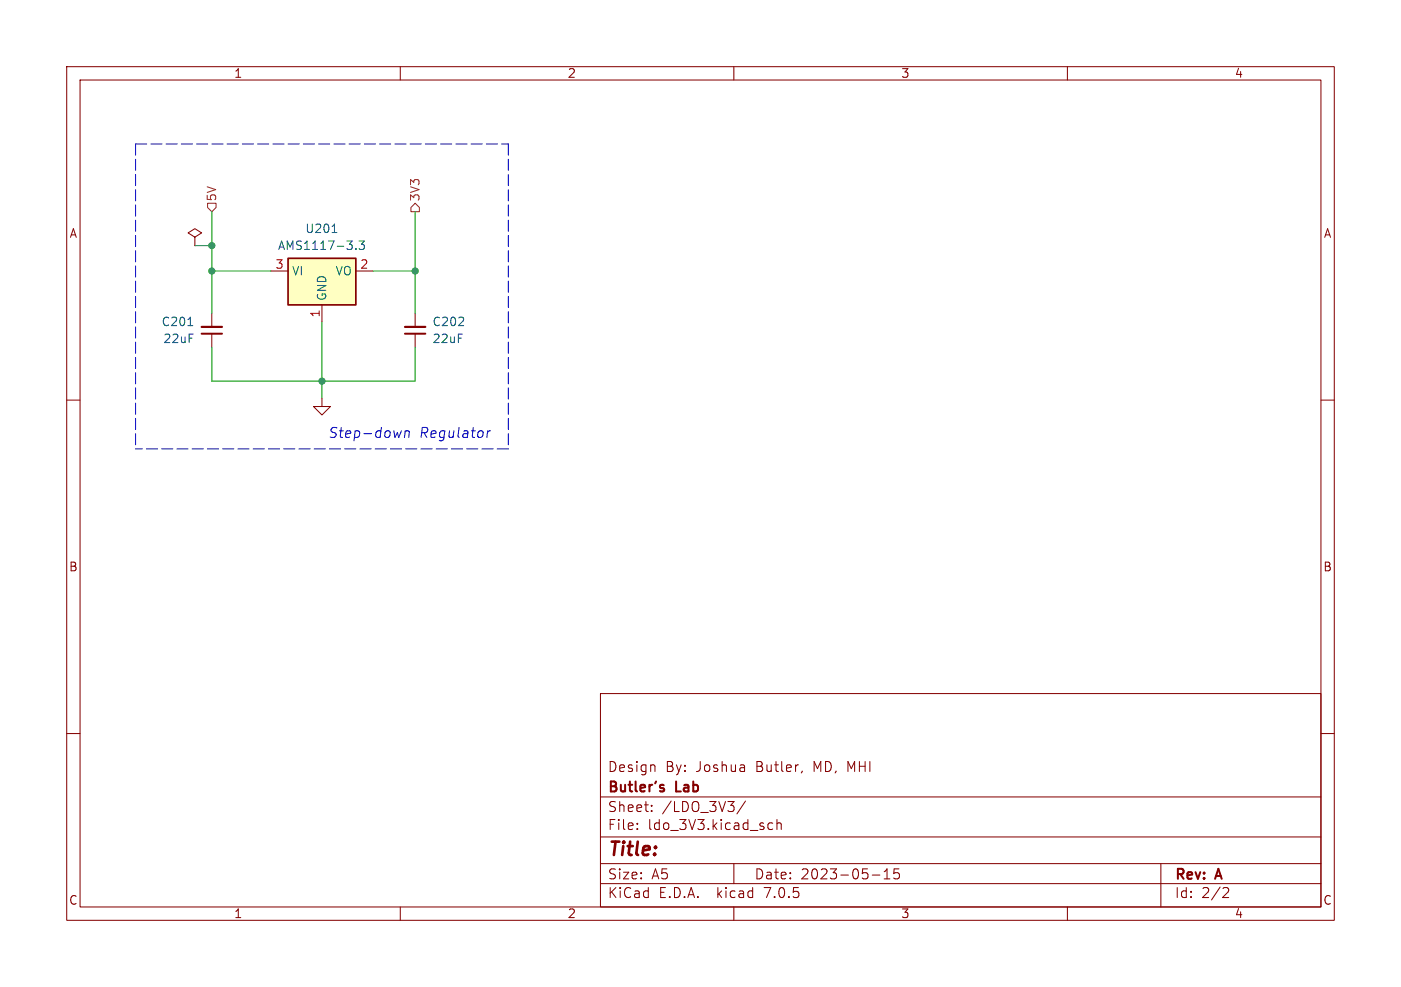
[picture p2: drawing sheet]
(kicad_sch (version 20230121) (generator eeschema)

 (paper "A5")

 (title_block
  (date "2023-05-15")
  (rev "A")
  (company "Butler's Lab")
  (comment 1 "Design By: Joshua Butler, MD, MHI"))

 (lib_symbols
  (symbol "Device:C_Small" (pin_numbers hide) (pin_names (offset 0.254) hide) (in_bom yes) (on_board yes)
   (property "Reference" "C" (at 0.254 1.778 0) (effects (font (size 1.27 1.27)) (justify left)))
   (property "Value" "C_Small" (at 0.254 -2.032 0) (effects (font (size 1.27 1.27)) (justify left)))
   (property "Footprint" "" (at 0 0 0) (effects (font (size 1.27 1.27)) hide))
   (property "Datasheet" "~" (at 0 0 0) (effects (font (size 1.27 1.27)) hide))
   (symbol "C_Small_0_1"
    (polyline (pts (xy -1.524 -0.508) (xy 1.524 -0.508)) (stroke (width 0.3302) (type default)) (fill (type none)))
    (polyline (pts (xy -1.524 0.508) (xy 1.524 0.508)) (stroke (width 0.3048) (type default)) (fill (type none))))
   (symbol "C_Small_1_1"
    (pin passive line (at 0 2.54 270) (length 2.032) (name "~" (effects (font (size 1.27 1.27)))) (number "1" (effects (font (size 1.27 1.27)))))
    (pin passive line (at 0 -2.54 90) (length 2.032) (name "~" (effects (font (size 1.27 1.27)))) (number "2" (effects (font (size 1.27 1.27)))))))
  (symbol "Regulator_Linear:AMS1117-3.3" (in_bom yes) (on_board yes)
   (property "Reference" "U" (at -3.81 3.175 0) (effects (font (size 1.27 1.27))))
   (property "Value" "AMS1117-3.3" (at 0 3.175 0) (effects (font (size 1.27 1.27)) (justify left)))
   (property "Footprint" "Package_TO_SOT_SMD:SOT-223-3_TabPin2" (at 0 5.08 0) (effects (font (size 1.27 1.27)) hide))
   (property "Datasheet" "http://www.advanced-monolithic.com/pdf/ds1117.pdf" (at 2.54 -6.35 0) (effects (font (size 1.27 1.27)) hide))
   (symbol "AMS1117-3.3_0_1"
    (rectangle (start -5.08 -5.08) (end 5.08 1.905) (stroke (width 0.254) (type default)) (fill (type background))))
   (symbol "AMS1117-3.3_1_1"
    (pin power_in line (at 0 -7.62 90) (length 2.54) (name "GND" (effects (font (size 1.27 1.27)))) (number "1" (effects (font (size 1.27 1.27)))))
    (pin power_out line (at 7.62 0 180) (length 2.54) (name "VO" (effects (font (size 1.27 1.27)))) (number "2" (effects (font (size 1.27 1.27)))))
    (pin power_in line (at -7.62 0 0) (length 2.54) (name "VI" (effects (font (size 1.27 1.27)))) (number "3" (effects (font (size 1.27 1.27)))))))
  (symbol "power:GND" (power) (pin_names (offset 0)) (in_bom yes) (on_board yes)
   (property "Reference" "#PWR" (at 0 -6.35 0) (effects (font (size 1.27 1.27)) hide))
   (property "Value" "GND" (at 0 -3.81 0) (effects (font (size 1.27 1.27))))
   (property "Footprint" "" (at 0 0 0) (effects (font (size 1.27 1.27)) hide))
   (property "Datasheet" "" (at 0 0 0) (effects (font (size 1.27 1.27)) hide))
   (symbol "GND_0_1"
    (polyline (pts (xy 0 0) (xy 0 -1.27) (xy 1.27 -1.27) (xy 0 -2.54) (xy -1.27 -1.27) (xy 0 -1.27)) (stroke (width 0) (type default)) (fill (type none))))
   (symbol "GND_1_1"
    (pin power_in line (at 0 0 270) (length 0) hide (name "GND" (effects (font (size 1.27 1.27)))) (number "1" (effects (font (size 1.27 1.27)))))))
  (symbol "power:PWR_FLAG" (power) (pin_numbers hide) (pin_names (offset 0) hide) (in_bom yes) (on_board yes)
   (property "Reference" "#FLG" (at 0 1.905 0) (effects (font (size 1.27 1.27)) hide))
   (property "Value" "PWR_FLAG" (at 0 3.81 0) (effects (font (size 1.27 1.27))))
   (property "Footprint" "" (at 0 0 0) (effects (font (size 1.27 1.27)) hide))
   (property "Datasheet" "~" (at 0 0 0) (effects (font (size 1.27 1.27)) hide))
   (symbol "PWR_FLAG_0_0"
    (pin power_out line (at 0 0 90) (length 0) (name "pwr" (effects (font (size 1.27 1.27)))) (number "1" (effects (font (size 1.27 1.27))))))
   (symbol "PWR_FLAG_0_1"
    (polyline (pts (xy 0 0) (xy 0 1.27) (xy -1.016 1.905) (xy 0 2.54) (xy 1.016 1.905) (xy 0 1.27)) (stroke (width 0) (type default)) (fill (type none))))))

 (junction (at 31.75 40.64) (diameter 0) (color 0 0 0 0))
 (junction (at 62.23 40.64) (diameter 0) (color 0 0 0 0))
 (junction (at 48.26 57.15) (diameter 0) (color 0 0 0 0))
 (junction (at 31.75 36.83) (diameter 0) (color 0 0 0 0))

 (wire (pts (xy 31.75 57.15) (xy 48.26 57.15)) (stroke (width 0) (type default)))
 (wire (pts (xy 31.75 40.64) (xy 40.64 40.64)) (stroke (width 0) (type default)))
 (wire (pts (xy 31.75 40.64) (xy 31.75 46.99)) (stroke (width 0) (type default)))
 (wire (pts (xy 48.26 48.26) (xy 48.26 57.15)) (stroke (width 0) (type default)))
 (wire (pts (xy 48.26 59.69) (xy 48.26 57.15)) (stroke (width 0) (type default)))
 (wire (pts (xy 31.75 36.83) (xy 31.75 40.64)) (stroke (width 0) (type default)))
 (wire (pts (xy 31.75 52.07) (xy 31.75 57.15)) (stroke (width 0) (type default)))
 (wire (pts (xy 62.23 57.15) (xy 48.26 57.15)) (stroke (width 0) (type default)))
 (wire (pts (xy 29.21 36.83) (xy 31.75 36.83)) (stroke (width 0) (type default)))
 (wire (pts (xy 55.88 40.64) (xy 62.23 40.64)) (stroke (width 0) (type default)))
 (wire (pts (xy 62.23 40.64) (xy 62.23 46.99)) (stroke (width 0) (type default)))
 (polyline (pts (xy 20.32 21.59) (xy 20.32 67.31)) (stroke (width 0) (type dash)))

 (wire (pts (xy 31.75 31.75) (xy 31.75 36.83)) (stroke (width 0) (type default)))
 (wire (pts (xy 62.23 52.07) (xy 62.23 57.15)) (stroke (width 0) (type default)))
 (polyline (pts (xy 76.2 21.59) (xy 76.2 67.31)) (stroke (width 0) (type dash)))
 (polyline (pts (xy 76.2 67.31) (xy 20.32 67.31)) (stroke (width 0) (type dash)))
 (polyline (pts (xy 20.32 21.59) (xy 76.2 21.59)) (stroke (width 0) (type dash)))

 (wire (pts (xy 62.23 31.75) (xy 62.23 40.64)) (stroke (width 0) (type default)))

 (text "Step-down Regulator" (at 73.66 66.04 0) (effects (font (size 1.5 1.5) italic) (justify right bottom)))

 (hierarchical_label "5V" (shape input) (at 31.75 31.75 90) (fields_autoplaced) (effects (font (size 1.27 1.27)) (justify left))
  (property "Intersheetrefs" "${INTERSHEET_REFS}" (at 31.8294 27.0388 90) (effects (font (size 1.27 1.27)) (justify left) hide)))
 (hierarchical_label "3V3" (shape output) (at 62.23 31.75 90) (fields_autoplaced) (effects (font (size 1.27 1.27)) (justify left))
  (property "Intersheetrefs" "${INTERSHEET_REFS}" (at 62.1506 25.8293 90) (effects (font (size 1.27 1.27)) (justify left) hide)))

 (symbol (lib_id "power:PWR_FLAG") (at 29.21 36.83 0) (unit 1) (in_bom yes) (on_board yes) (dnp no) (fields_autoplaced)
  (property "Reference" "#FLG0201" (at 29.21 34.925 0) (effects (font (size 1.27 1.27)) hide))
  (property "Value" "PWR_FLAG" (at 29.21 31.75 0) (effects (font (size 1.27 1.27)) hide))
  (property "Footprint" "" (at 29.21 36.83 0) (effects (font (size 1.27 1.27)) hide))
  (property "Datasheet" "~" (at 29.21 36.83 0) (effects (font (size 1.27 1.27)) hide)) (pin "1")
  (instances (project "mini_arduino_clone" (path "" (reference "#FLG0201") (unit 1))) (project "7-segment-display-controller" (path "" (reference "#FLG0201") (unit 1))) (project "iot_playground" (path "" (reference "#FLG0401") (unit 1)))))

 (symbol (lib_id "power:GND") (at 48.26 59.69 0) (unit 1) (in_bom yes) (on_board yes) (dnp no) (fields_autoplaced)
  (property "Reference" "#PWR0201" (at 48.26 66.04 0) (effects (font (size 1.27 1.27)) hide))
  (property "Value" "GND" (at 48.26 64.77 0) (effects (font (size 1.27 1.27)) hide))
  (property "Footprint" "" (at 48.26 59.69 0) (effects (font (size 1.27 1.27)) hide))
  (property "Datasheet" "" (at 48.26 59.69 0) (effects (font (size 1.27 1.27)) hide)) (pin "1")
  (instances (project "mini_arduino_clone" (path "" (reference "#PWR0201") (unit 1))) (project "7-segment-display-controller" (path "" (reference "#PWR0201") (unit 1))) (project "iot_playground" (path "" (reference "#PWR0401") (unit 1)))))

 (symbol (lib_id "Device:C_Small") (at 62.23 49.53 180) (unit 1) (in_bom yes) (on_board yes) (dnp no)
  (property "Reference" "C201" (at 64.77 48.2535 0) (effects (font (size 1.27 1.27)) (justify right)))
  (property "Value" "22uF" (at 64.77 50.7935 0) (effects (font (size 1.27 1.27)) (justify right)))
  (property "Footprint" "Capacitor_SMD:C_0603_1608Metric" (at 62.23 49.53 0) (effects (font (size 1.27 1.27)) hide))
  (property "Datasheet" "~" (at 62.23 49.53 0) (effects (font (size 1.27 1.27)) hide))
  (property "LCSC" "C59461" (at 62.23 49.53 0) (effects (font (size 1.27 1.27)) hide)) (pin "1") (pin "2")
  (instances (project "mini_arduino_clone" (path "" (reference "C201") (unit 1))) (project "7-segment-display-controller" (path "" (reference "C202") (unit 1))) (project "iot_playground" (path "" (reference "C401") (unit 1)))))

 (symbol (lib_id "Device:C_Small") (at 31.75 49.53 0) (mirror x) (unit 1) (in_bom yes) (on_board yes) (dnp no) (fields_autoplaced)
  (property "Reference" "C201" (at 29.21 48.2535 0) (effects (font (size 1.27 1.27)) (justify right)))
  (property "Value" "22uF" (at 29.21 50.7935 0) (effects (font (size 1.27 1.27)) (justify right)))
  (property "Footprint" "Capacitor_SMD:C_0603_1608Metric" (at 31.75 49.53 0) (effects (font (size 1.27 1.27)) hide))
  (property "Datasheet" "~" (at 31.75 49.53 0) (effects (font (size 1.27 1.27)) hide))
  (property "LCSC" "C59461" (at 31.75 49.53 0) (effects (font (size 1.27 1.27)) hide)) (pin "1") (pin "2")
  (instances (project "mini_arduino_clone" (path "" (reference "C201") (unit 1))) (project "7-segment-display-controller" (path "" (reference "C201") (unit 1))) (project "iot_playground" (path "" (reference "C401") (unit 1)))))

 (symbol (lib_id "Regulator_Linear:AMS1117-3.3") (at 48.26 40.64 0) (unit 1) (in_bom yes) (on_board yes) (dnp no) (fields_autoplaced)
  (property "Reference" "U201" (at 48.26 34.29 0) (effects (font (size 1.27 1.27))))
  (property "Value" "AMS1117-3.3" (at 48.26 36.83 0) (effects (font (size 1.27 1.27))))
  (property "Footprint" "Package_TO_SOT_SMD:SOT-223-3_TabPin2" (at 48.26 35.56 0) (effects (font (size 1.27 1.27)) hide))
  (property "Datasheet" "http://www.advanced-monolithic.com/pdf/ds1117.pdf" (at 50.8 46.99 0) (effects (font (size 1.27 1.27)) hide))
  (property "LCSC" "C6186" (at 48.26 40.64 0) (effects (font (size 1.27 1.27)) hide)) (pin "1") (pin "2") (pin "3")
  (instances (project "7-segment-display-controller" (path "" (reference "U201") (unit 1))))))
